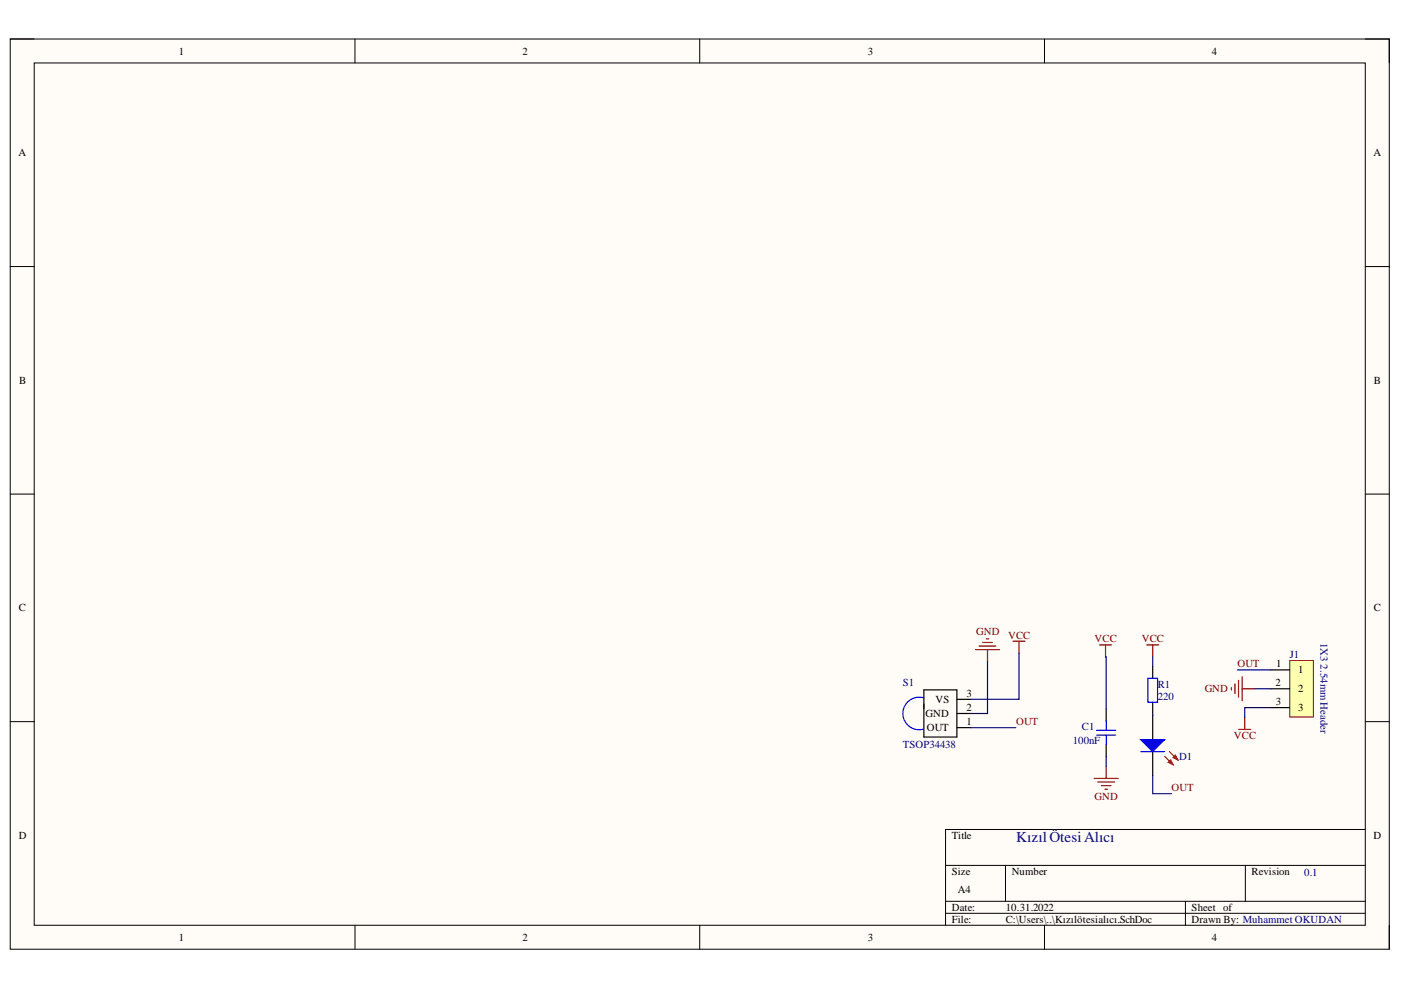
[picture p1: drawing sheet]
<svg xmlns="http://www.w3.org/2000/svg" width="297mm" height="210mm" viewBox="0 0 297 210" stroke-linecap="round" stroke-linejoin="round" font-family="sans-serif">
<path d="M2.2 8.3h292.4v193h-292.4z" fill-rule="evenodd" fill="#fffcf8"/>
<path d="M2.2 8.3h292.4v193h-292.4z" fill="none" stroke="#000" stroke-width=".21"/>
<path d="M7.3 13.4h282.2v182.8h-282.2z" fill-rule="evenodd" fill="#fffcf8"/>
<g fill="none" stroke="#000" stroke-width=".21">
<path d="M2.2 8.3h5.1M7.3 13.4h282.2v182.8h-282.2zM75.3 8.3v5M148.4 8.3v5M221.5 8.3v5.1M289.5 8.3h5.1v5.1M2.2 56.5h5.1M289.5 56.5h5.1M2.2 104.8h5.1M289.5 104.8h5.1M2.2 153h5.1M289.5 153h5.1"/>
<path d="M289.5 175.9h-89v20.3M75.3 196.2v5.1M148.4 196.2v5.1M200.5 183.5h89M200.5 191.1h89M200.5 193.6h89M213.2 183.5v7.6M221.5 196.2v5.1M251.3 191.1v5.1M264 183.5v7.6M294.6 196.2v5.1"/>
</g>
<path d="M195.9 146.3h7v10h-7zM202.9 154.3h3M202.9 151.3h3M202.9 148.3h3" fill="none" stroke="#000" stroke-width=".25"/>
<path d="M195.9 148a3.5 3.5 0 0 0-4.5 3.2 3.5 3.5 0 0 0 4.3 3.4" fill="none" stroke="#00f" stroke-width=".25"/>
<path d="M273.5 140h5v12h-5z" fill-rule="evenodd" fill="#ffffb0"/>
<path d="M273.5 140h5v12h-5z" fill="none" stroke="#800000" stroke-width=".21"/>
<path d="M244.4 151.7v5.1M244.4 159.4v5M269.4 142h4.1M269.4 146h4.1M269.4 150h4.1" fill="none" stroke="#000" stroke-width=".25"/>
<path d="M261.1 145.8v.5M261.8 145v2.1M262.6 144.3v3.5M262.6 154.7h2.6M263.4 143.5v5.1M263.4 146h2.5M263.9 152.1v2.6" fill="none" stroke="#800000" stroke-width=".25"/>
<path d="M241.9 156.8h5l-2.5 2.6z" fill="#00f"/>
<path d="M241.9 156.8h5l-2.5 2.6z" fill="none" stroke="#00f" stroke-width=".25"/>
<path d="M248 159.4l1.7 1.7M246.9 160.4l1.8 1.7" fill="none" stroke="#f00" stroke-width=".25"/>
<path d="M247.7 161.6l.5-.5 .5 1z" fill="#f00"/>
<path d="M247.7 161.6l.5-.5 .5 1z" fill="none" stroke="#f00" stroke-width=".25"/>
<path d="M248.7 160.6l.5-.5 .5 1z" fill="#f00"/>
<path d="M248.7 160.6l.5-.5 .5 1z" fill="none" stroke="#f00" stroke-width=".25"/>
<path d="M232.5 154.8h4.1M232.5 155.9h4.1M234.5 152.8v2M234.5 155.9v2M241.9 159.4h5M243.4 143.8h2v5.1h-2z" fill="none" stroke="#00f" stroke-width=".25"/>
<g fill="none" stroke="#800000" stroke-width=".25">
<path d="M206.8 137.7h5.1M207.6 137h3.5M208.4 136.2h2M209.1 135.4h.5M209.4 137.7v2.6M214.8 136h2.5M216.1 136v2.5M233.1 136.7h2.6M234.4 136.7v2.6M243.1 136.7h2.6M244.4 136.7v2.6M232 165h5.1"/>
<path d="M232.8 165.8h3.5M233.5 166.6h2M234.3 167.3h.5M234.5 162.5v2.5"/>
</g>
<path d="M234.5 150.3v2.5M234.5 157.9v2.5M244.4 141.3v2.5M244.4 148.9v2.5" fill="none" stroke="#000" stroke-width=".25"/>
<path d="M216.1 138.5v9.8h-10.2M234.4 139.3h.1v11M244.4 139.3v2M205.9 154.3h9.5M209.4 140.3v11h-3.5M244.4 151.4v.3M262.4 142h7M265.9 146h3.5M269.4 150h-5.5v2.1M234.5 160.4v2.1M244.4 164.4v3.9h4" fill="none" stroke="#000080" stroke-width=".25"/>
<text font-size="3.2" fill="#000080" x="215.4" y="178.5">KızılÖtesiAlıcı</text>
<g font-size="2.3">
<text x="37.9" y="11.6">1</text>
<text x="110.8" y="11.6">2</text>
<text x="184" y="11.6">3</text>
<text x="257" y="11.6">4</text>
<text x="3.9" y="33.1">A</text>
<text x="291.2" y="33.1">A</text>
<text x="4.1" y="81.4">B</text>
<text x="291.3" y="81.4">B</text>
<text x="4" y="129.6">C</text>
<text x="291.3" y="129.6">C</text>
<text x="270.6" y="141.5">1</text>
<text x="275.2" y="142.8">1</text>
<text x="198.3" y="149">VS</text>
<text x="204.9" y="147.8">3</text>
<text x="270.4" y="145.5">2</text>
<text x="270.5" y="149.5">3</text>
<text x="275.2" y="146.7">2</text>
<text x="196.2" y="152">GND</text>
<text x="196.5" y="155">OUT</text>
<text x="204.9" y="153.8">1</text>
<text x="204.9" y="150.7">2</text>
<text x="275.2" y="150.8">3</text>
<text x="4" y="177.8">D</text>
<text x="201.8" y="177.8">Title</text>
<text x="291.2" y="177.8">D</text>
<text x="201.8" y="185.5">Size</text>
<text x="214.5" y="185.5">Number</text>
<text x="265.3" y="185.5">Revision</text>
<text x="203.1" y="189.3">A4</text>
<text x="201.8" y="193.1">Date:</text>
<text x="201.8" y="195.7">File:</text>
<text x="213.2" y="193.1">10.31.2022</text>
<text x="213.2" y="195.7">C:\Users\..\Kızılötesialıcı.SchDoc</text>
<text x="252.6" y="193.1">Sheet of</text>
<text x="252.6" y="195.7">Drawn By: Muhammet OKUDAN</text>
<text x="37.9" y="199.5">1</text>
<text x="110.8" y="199.5">2</text>
<text x="184" y="199.5">3</text>
<text x="257" y="199.5">4</text>
</g>
<g font-size="2.3" fill="#800000">
<text x="207" y="134.7">GND</text>
<text x="213.7" y="135.4">VCC</text>
<text x="232.1" y="136.2">VCC</text>
<text x="242.1" y="136.2">VCC</text>
<text x="262.4" y="141.5">OUT</text>
<text x="255.4" y="146.7">GND</text>
<text x="215.4" y="153.8">OUT</text>
<text x="261.6" y="156.6">VCC</text>
<text x="248.4" y="167.7">OUT</text>
<text x="232.1" y="169.6">GND</text>
</g>
<g font-size="2.3" fill="#000080">
<text x="280" y="136.3" transform="rotate(90 280 136.3)">1X3</text>
<text x="273.5" y="139.5">J1</text>
<text x="280" y="140.8" transform="rotate(90 280 140.8)">2.54mm Header</text>
<text x="191.4" y="145.5">S1</text>
<text x="245.5" y="145.8">R1</text>
<text x="245.5" y="148.4">220</text>
<text x="229.4" y="154.8">C1</text>
<text x="191.4" y="158.6">TSOP34438</text>
<text x="227.4" y="157.7">100nF</text>
<text x="250" y="161.1">D1</text>
<text x="276.5" y="185.7">0.1</text>
</g>
</svg>
